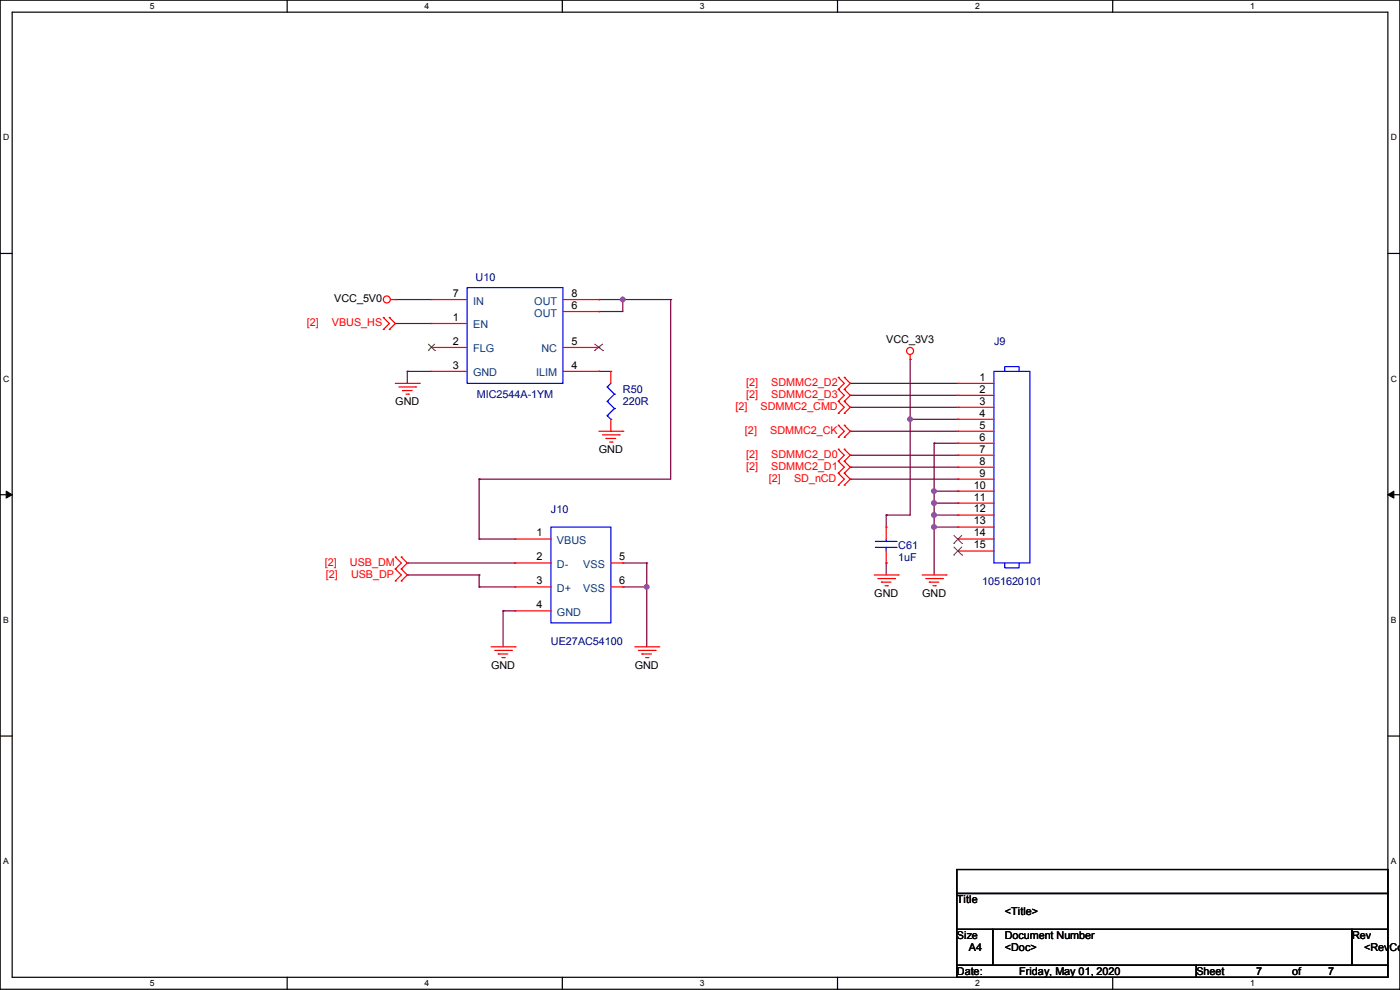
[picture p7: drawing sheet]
<svg xmlns="http://www.w3.org/2000/svg" width="297mm" height="210mm" viewBox="0 0 297 210" stroke-linecap="round" stroke-linejoin="round" font-family="sans-serif">
<path d="M0 0h297v209.8h-297zM2.6 2.6h291.8v204.7h-291.8z" fill="none" stroke="#000" stroke-width=".25"/>
<g fill="#fff">
<path d="M31.7 .3h1v2h-1z"/>
<path d="M31.7 207.6h1v1.9h-1z"/>
</g>
<path d="M60.9 0v2.6M60.9 207.3v2.5" fill="none" stroke="#000" stroke-width=".25"/>
<g fill="#fff">
<path d="M90.1 .3h1v2h-1z"/>
<path d="M90.1 207.6h1v1.9h-1z"/>
</g>
<path d="M119.3 0v2.6M119.3 207.3v2.5" fill="none" stroke="#000" stroke-width=".25"/>
<g fill="#fff">
<path d="M148.5 .3h.9v2h-.9z"/>
<path d="M148.5 207.6h.9v1.9h-.9z"/>
</g>
<path d="M177.7 0v2.6M177.7 207.3v2.5" fill="none" stroke="#000" stroke-width=".25"/>
<g fill="#fff">
<path d="M206.8 .3h1v2h-1z"/>
<path d="M206.8 207.6h1v1.9h-1z"/>
</g>
<path d="M236.1 0v2.6M236.1 207.3v2.5" fill="none" stroke="#000" stroke-width=".25"/>
<g fill="#fff">
<path d="M265.2 .3h1v2h-1z"/>
<path d="M265.2 207.6h1v1.9h-1z"/>
<path d="M.7 28.2h1.2v1.9h-1.2z"/>
<path d="M295.1 28.2h1.2v1.9h-1.2z"/>
<path d="M.7 79.3h1.2v2h-1.2z"/>
<path d="M295.1 79.3h1.2v2h-1.2z"/>
</g>
<path d="M0 53.8h2.6M294.4 53.8h2.6" fill="none" stroke="#000" stroke-width=".25"/>
<g fill="#fff">
<path d="M.7 130.5h1.2v2h-1.2z"/>
<path d="M295.1 130.5h1.1v2h-1.1z"/>
</g>
<path d="M0 104.9h2.6M294.4 104.9h2.6" fill="none" stroke="#000" stroke-width=".25"/>
<path d="M1.3 104.2l1.3 .7-1.3 .8zM294.4 104.9l1.3-.7v1.5z" fill="#000" stroke="#000" stroke-width=".21"/>
<g fill="#fff">
<path d="M.7 181.7h1.2v2h-1.2z"/>
<path d="M295.1 181.7h1.1v2h-1.1z"/>
</g>
<path d="M0 156.1h2.6M294.4 156.1h2.6M203 184.4h91.4v5.1h-91.4zM203 189.5h91.4v7.6h-91.4zM203 197.1h7.6v7.7h-7.6zM210.6 197.1h76.2v7.7h-76.2zM286.8 197.1h7.6v7.7h-7.6zM203 204.8h50.8v2.5h-50.8zM253.8 204.8h40.6v2.5h-40.6z" fill="none" stroke="#000" stroke-width=".25"/>
<g fill="none" stroke="#800040" stroke-width=".25">
<path d="M83.9 63.5h.1M83.9 68.6h.1M83.9 63.5h7.6M83.9 68.6h7.6M86.4 78.8h.1M86.4 78.8h5.1M86.4 78.8v2.5M127 78.8h.1M127 66.1h.1M127 63.5h.1M127 78.8h2.6M127 63.5h15.3"/>
<path d="M132.1 63.5h.1M132.1 63.5v2.6h-5.1M142.3 63.5h.1M142.3 63.5v38.1h-40.7M193.1 76.2h.1M193.1 76.2v33.1h-5.1M180.4 86.4h.1M180.4 81.3h.1M180.4 83.9h.1M180.4 91.5h.1M180.4 96.6h.1M180.4 99.1h.1"/>
<path d="M180.4 86.4h22.8M180.4 81.3h22.8M180.4 83.9h22.8M180.4 91.5h22.8M180.4 96.6h22.8M180.4 99.1h22.8M193.1 88.9h.1M193.1 88.9h10.1M198.2 94h.1M198.2 94v28M198.2 94h5M86.4 119.4h.1"/>
<path d="M86.4 119.4h22.9M101.6 114.3h.1M101.6 101.6h.1M101.6 114.3h7.7M101.6 101.6v12.7M132.1 119.4h.1M132.1 119.4h5.1M137.2 119.4h.1M137.2 119.4v17.8M180.4 101.6h.1M180.4 101.6h22.8M188 119.4h.1"/>
<path d="M188 109.3h.1M188 109.3v2.5M188 119.4v2.6M198.2 111.8h.1M198.2 104.2h.1M198.2 106.7h.1M198.2 109.3h.1M198.2 109.3h5M198.2 104.2h5M198.2 106.7h5M198.2 111.8h5M86.4 122h.1"/>
<path d="M86.4 122h15.2M101.6 122h.1M101.6 124.5h.1M101.6 122v2.5M101.6 124.5h7.7M106.7 129.6h.1M106.7 129.6h2.6M106.7 129.6v7.6M132.1 124.5h.1M132.1 124.5h5.1M137.2 124.5h.1"/>
</g>
<g fill="#f0f" stroke="#f0f" stroke-width=".25">
<circle cx="198.1" cy="111.8" r=".49"/>
<circle cx="193.1" cy="88.9" r=".49"/>
<circle cx="137.2" cy="124.5" r=".49"/>
<circle cx="198.1" cy="104.2" r=".49"/>
<circle cx="198.1" cy="106.7" r=".49"/>
<circle cx="198.1" cy="109.2" r=".49"/>
<circle cx="132.1" cy="63.5" r=".49"/>
</g>
<g fill="none" stroke="#f00" stroke-width=".25">
<path d="M81.3 67.4h.1M81.3 69.9h.1M81.3 67.4l1.3 1.2-1.3 1.3M82.6 69.9h.1M82.6 67.4h.1M82.6 67.4l1.3 1.2-1.3 1.3M82.8 63.5h1.1M83.9 63.5h.1M91.5 68.6h.1M91.5 73.7h.1M91.5 78.8h.1M91.5 63.5h.1"/>
<path d="M91.5 63.5h7.6M91.5 68.6h7.6M91.5 73.7h7.6M91.5 78.8h7.6M119.4 63.5h7.6M119.4 73.7h7.6M119.4 78.8h7.6M119.4 66.1h7.6M127 78.8h.1M127 73.7h.1M127 66.1h.1M127 63.5h.1"/>
<path d="M129.6 78.8h.1M129.6 78.8v2.5M193.1 76.2h.1M193.1 75.2v1M83.9 81.3h5M84.6 82.1h3.6M85.4 82.8h.1M85.4 82.8h2M86.1 83.6h.6M86.7 83.6h.1M88.2 82.1h.1M88.9 81.3h.1"/>
<path d="M127 91.5h5.1M127.8 92.2h3.6M128.6 93h.1M128.6 93h2M129.3 93.8h.5M129.6 91.5h.1M129.6 88.9v2.6M129.8 93.8h.1M131.4 92.2h.1M132.1 91.5h.1M177.8 85.1h.1M177.8 82.6h.1"/>
<path d="M177.8 80.1h.1M177.8 97.8h.1M177.8 95.3h.1M177.8 87.7h.1M177.8 92.8h.1M177.8 90.2h.1M177.8 82.6l1.3 1.3-1.3 1.2M177.8 80.1l1.3 1.2-1.3 1.3M177.8 95.3l1.3 1.3-1.3 1.2M177.8 85.1l1.3 1.3-1.3 1.3M177.8 90.2l1.3 1.3-1.3 1.3M177.8 97.8l1.3 1.3-1.3 1.3"/>
<path d="M179.1 82.6h.1M179.1 85.1h.1M179.1 80.1h.1M179.1 95.3h.1M179.1 97.8h.1M179.1 87.7h.1M179.1 90.2h.1M179.1 92.8h.1M179.1 82.6l1.3 1.3-1.3 1.2M179.1 80.1l1.3 1.2-1.3 1.3M179.1 95.3l1.3 1.3-1.3 1.2M179.1 85.1l1.3 1.3-1.3 1.3"/>
<path d="M179.1 90.2l1.3 1.3-1.3 1.3M179.1 97.8l1.3 1.3-1.3 1.3M203.2 81.3h.1M203.2 83.9h.1M203.2 86.4h.1M203.2 88.9h.1M203.2 91.5h.1M203.2 94h.1M203.2 96.6h.1M203.2 99.1h.1M203.2 81.3h7.7M203.2 91.5h7.7"/>
<path d="M203.2 83.9h7.7M203.2 86.4h7.7M203.2 88.9h7.7M203.2 94h7.7M203.2 96.6h7.7M203.2 99.1h7.7M83.9 118.2h.1M83.9 118.2l1.2 1.2-1.2 1.3M85.1 118.2h.1M85.1 118.2l1.3 1.2-1.3 1.3M109.3 114.3h.1M109.3 119.4h.1"/>
<path d="M109.3 114.3h7.6M109.3 119.4h7.6M129.6 119.4h2.5M132.1 119.4h.1M177.8 102.9h.1M177.8 100.4h.1M177.8 100.4l1.3 1.2-1.3 1.3M179.1 100.4h.1M179.1 102.9h.1M179.1 100.4l1.3 1.2-1.3 1.3M188 111.8h.1M188 119.4h.1"/>
<path d="M188 111.8v2.5M188 116.9v2.5M203.2 101.6h.1M203.2 104.2h.1M203.2 106.7h.1M203.2 109.3h.1M203.2 111.8h.1M203.2 114.3h.1M203.2 116.9h.1M203.2 101.6h7.7M203.2 104.2h7.7M203.2 106.7h7.7"/>
<path d="M203.2 109.3h7.7M203.2 111.8h7.7M203.2 114.3h7.7M203.2 116.9h7.7M83.9 120.7h.1M83.9 123.2h.1M83.9 120.7l1.2 1.3-1.2 1.2M85.1 120.7h.1M85.1 123.2h.1M85.1 120.7l1.3 1.3-1.3 1.2M104.2 137.2h5.1M104.9 138h3.6"/>
<path d="M105.7 138.7h.1M105.7 138.7h2M106.5 139.5h.5M107 139.5h.1M108.5 138h.1M109.3 137.2h.1M109.3 124.5h.1M109.3 129.6h.1M109.3 124.5h7.6M109.3 129.6h7.6M129.6 124.5h2.5M132.1 124.5h.1"/>
<path d="M134.7 137.2h5M135.4 138h3.6M136.2 138.7h.1M136.2 138.7h2M136.9 139.5h.6M137.5 139.5h.1M139 138h.1M139.7 137.2h.1M185.5 122h5M186.2 122.7h3.6M187 123.5h.1M187 123.5h2"/>
<path d="M187.7 124.2h.6M188.3 124.2h.1M189.8 122.7h.1M190.5 122h.1M195.6 122h5.1M196.4 122.7h3.5M197.1 123.5h.1M197.1 123.5h2.1M197.9 124.2h.5M198.4 124.2h.1M199.9 122.7h.1M200.7 122h.1"/>
<circle cx="82.1" cy="63.5" r=".74"/>
<circle cx="193.1" cy="74.4" r=".74"/>
</g>
<g fill="none" stroke="#00f" stroke-width=".25">
<path d="M99.1 61h20.3v20.3h-20.3zM210.9 78.8h7.6v40.6h-7.6zM213.1 78.8v-1h3.1v1M128.8 82.1h.1M128.8 85.1h.1M128.8 88.2h.1M128.8 82.1l1.5 1.5M128.8 85.1l1.5 1.6M128.8 88.2l.8 .7M129.6 88.9h.1M129.6 81.3l-.8 .8M130.3 83.6h.1"/>
<path d="M130.3 86.7h.1M130.3 83.6l-1.5 1.5M130.3 86.7l-1.5 1.5M116.9 111.8h12.7v20.3h-12.7zM185.7 116.1h.1M185.7 114.9h.1M185.7 116.1h4.6M185.7 114.9h4.6M188 114.9h.1M188 116.1h.1M188 114.3v.6M188 116.1v.8"/>
<path d="M213.1 119.4v1h3.1v-1"/>
</g>
<g fill="none" stroke="#804000" stroke-width=".21">
<path d="M90.8 74.4h.1M90.8 72.9l1.5 1.5M92.3 74.4h.1M92.3 72.9l-1.5 1.5M126.1 74.4h.1M126.1 72.9l1.8 1.5M127.9 74.4h.1M127.9 72.9l-1.8 1.5M202.3 115.3h.1M202.3 117.7h.1M202.3 113.5l1.8 1.8M202.3 116l1.8 1.7"/>
<path d="M204.1 115.3h.1M204.1 117.7h.1M204.1 113.5l-1.8 1.8M204.1 116l-1.8 1.7"/>
</g>
<g font-size="2.3" fill="#000080">
<text x="100.9" y="59.5">U10</text>
<text x="210.9" y="73.2">J9</text>
<text x="132.1" y="83.4">R50</text>
<text x="101.1" y="84.4">MIC2544A-1YM</text>
<text x="132.1" y="85.9">220R</text>
<text x="116.9" y="108.8">J10</text>
<text x="190.6" y="116.4">C61</text>
<text x="190.6" y="119">1uF</text>
<text x="208.3" y="124">1051620101</text>
<text x="116.9" y="136.7">UE27AC54100</text>
</g>
<g font-size="2.3">
<text x="70.9" y="64.1">VCC_5V0</text>
<text x="96.1" y="63">7</text>
<text x="121.2" y="65.5">6</text>
<text x="121.2" y="63">8</text>
<text x="96.1" y="68.1">1</text>
<text x="96.1" y="73.2">2</text>
<text x="121.2" y="73.2">5</text>
<text x="188" y="72.7">VCC_3V3</text>
<text x="96.1" y="78.2">3</text>
<text x="121.2" y="78.2">4</text>
<text x="207.8" y="80.8">1</text>
<text x="207.8" y="83.3">2</text>
<text x="83.9" y="85.9">GND</text>
<text x="207.8" y="85.9">3</text>
<text x="207.8" y="88.4">4</text>
<text x="207.8" y="90.9">5</text>
<text x="207.8" y="93.5">6</text>
<text x="127" y="96.1">GND</text>
<text x="207.8" y="96">7</text>
<text x="207.8" y="98.6">8</text>
<text x="207.8" y="101.1">9</text>
<text x="206.6" y="103.6">10</text>
<text x="206.6" y="106.2">11</text>
<text x="113.8" y="113.8">1</text>
<text x="206.6" y="108.7">12</text>
<text x="206.6" y="111.3">13</text>
<text x="206.6" y="113.8">14</text>
<text x="113.8" y="118.9">2</text>
<text x="131.4" y="118.9">5</text>
<text x="206.6" y="116.3">15</text>
<text x="113.8" y="124">3</text>
<text x="131.4" y="124">6</text>
<text x="113.8" y="129">4</text>
<text x="185.5" y="126.6">GND</text>
<text x="195.6" y="126.6">GND</text>
<text x="104.2" y="141.8">GND</text>
<text x="134.7" y="141.8">GND</text>
<text x="203" y="191.6">Title</text>
<text x="213.2" y="194.1">&lt;Title&gt;</text>
<text x="203" y="199.2">Size</text>
<text x="205.5" y="201.8">A4</text>
<text x="213.2" y="199.2">Document Number</text>
<text x="213.2" y="201.8">&lt;Doc&gt;</text>
<text x="286.8" y="199.2">Rev</text>
<text x="289.4" y="201.8">&lt;RevCod</text>
<text x="203" y="206.8">Date:</text>
<text x="216.2" y="206.8">Friday, May 01, 2020</text>
<text x="253.8" y="206.8">Sheet</text>
<text x="266.5" y="206.8">7</text>
<text x="274.1" y="206.8">of</text>
<text x="281.7" y="206.8">7</text>
</g>
<g font-size="2.3" fill="#004080">
<text x="100.4" y="64.6">IN</text>
<text x="113.3" y="64.6">OUT</text>
<text x="100.4" y="69.7">EN</text>
<text x="113.3" y="67.1">OUT</text>
<text x="100.4" y="74.8">FLG</text>
<text x="114.9" y="74.8">NC</text>
<text x="100.4" y="79.8">GND</text>
<text x="113.7" y="79.8">ILIM</text>
<text x="118.2" y="115.4">VBUS</text>
<text x="118.2" y="120.5">D-</text>
<text x="118.2" y="125.6">D+</text>
<text x="123.7" y="120.5">VSS</text>
<text x="123.7" y="125.6">VSS</text>
<text x="118.2" y="130.6">GND</text>
</g>
<g font-size="2.3" fill="#f00">
<text x="65.1" y="69.2">[2]</text>
<text x="70.4" y="69.2">VBUS_HS</text>
<text x="158.3" y="81.9">[2]</text>
<text x="163.6" y="81.9">SDMMC2_D2</text>
<text x="156" y="87">[2]</text>
<text x="158.3" y="84.4">[2]</text>
<text x="161.3" y="87">SDMMC2_CMD</text>
<text x="163.6" y="84.4">SDMMC2_D3</text>
<text x="158" y="92">[2]</text>
<text x="163.4" y="92">SDMMC2_CK</text>
<text x="158.3" y="97.1">[2]</text>
<text x="158.3" y="99.7">[2]</text>
<text x="163.6" y="97.1">SDMMC2_D0</text>
<text x="163.6" y="99.7">SDMMC2_D1</text>
<text x="163.1" y="102.2">[2]</text>
<text x="168.5" y="102.2">SD_nCD</text>
<text x="68.9" y="120">[2]</text>
<text x="74.2" y="120">USB_DM</text>
<text x="69.1" y="122.5">[2]</text>
<text x="74.5" y="122.5">USB_DP</text>
</g>
<g font-size="1.8">
<text x="31.8" y="1.9">5</text>
<text x="90.1" y="1.9">4</text>
<text x="148.5" y="1.9">3</text>
<text x="206.8" y="1.9">2</text>
<text x="265.2" y="1.9">1</text>
<text x=".7" y="29.8">D</text>
<text x="295.1" y="29.8">D</text>
<text x=".7" y="80.9">C</text>
<text x="295.1" y="80.9">C</text>
<text x=".7" y="132.1">B</text>
<text x="295.1" y="132.1">B</text>
<text x=".7" y="183.3">A</text>
<text x="295.1" y="183.3">A</text>
<text x="31.8" y="209.2">5</text>
<text x="90.1" y="209.2">4</text>
<text x="148.5" y="209.2">3</text>
<text x="206.8" y="209.2">2</text>
<text x="265.2" y="209.2">1</text>
</g>
</svg>
